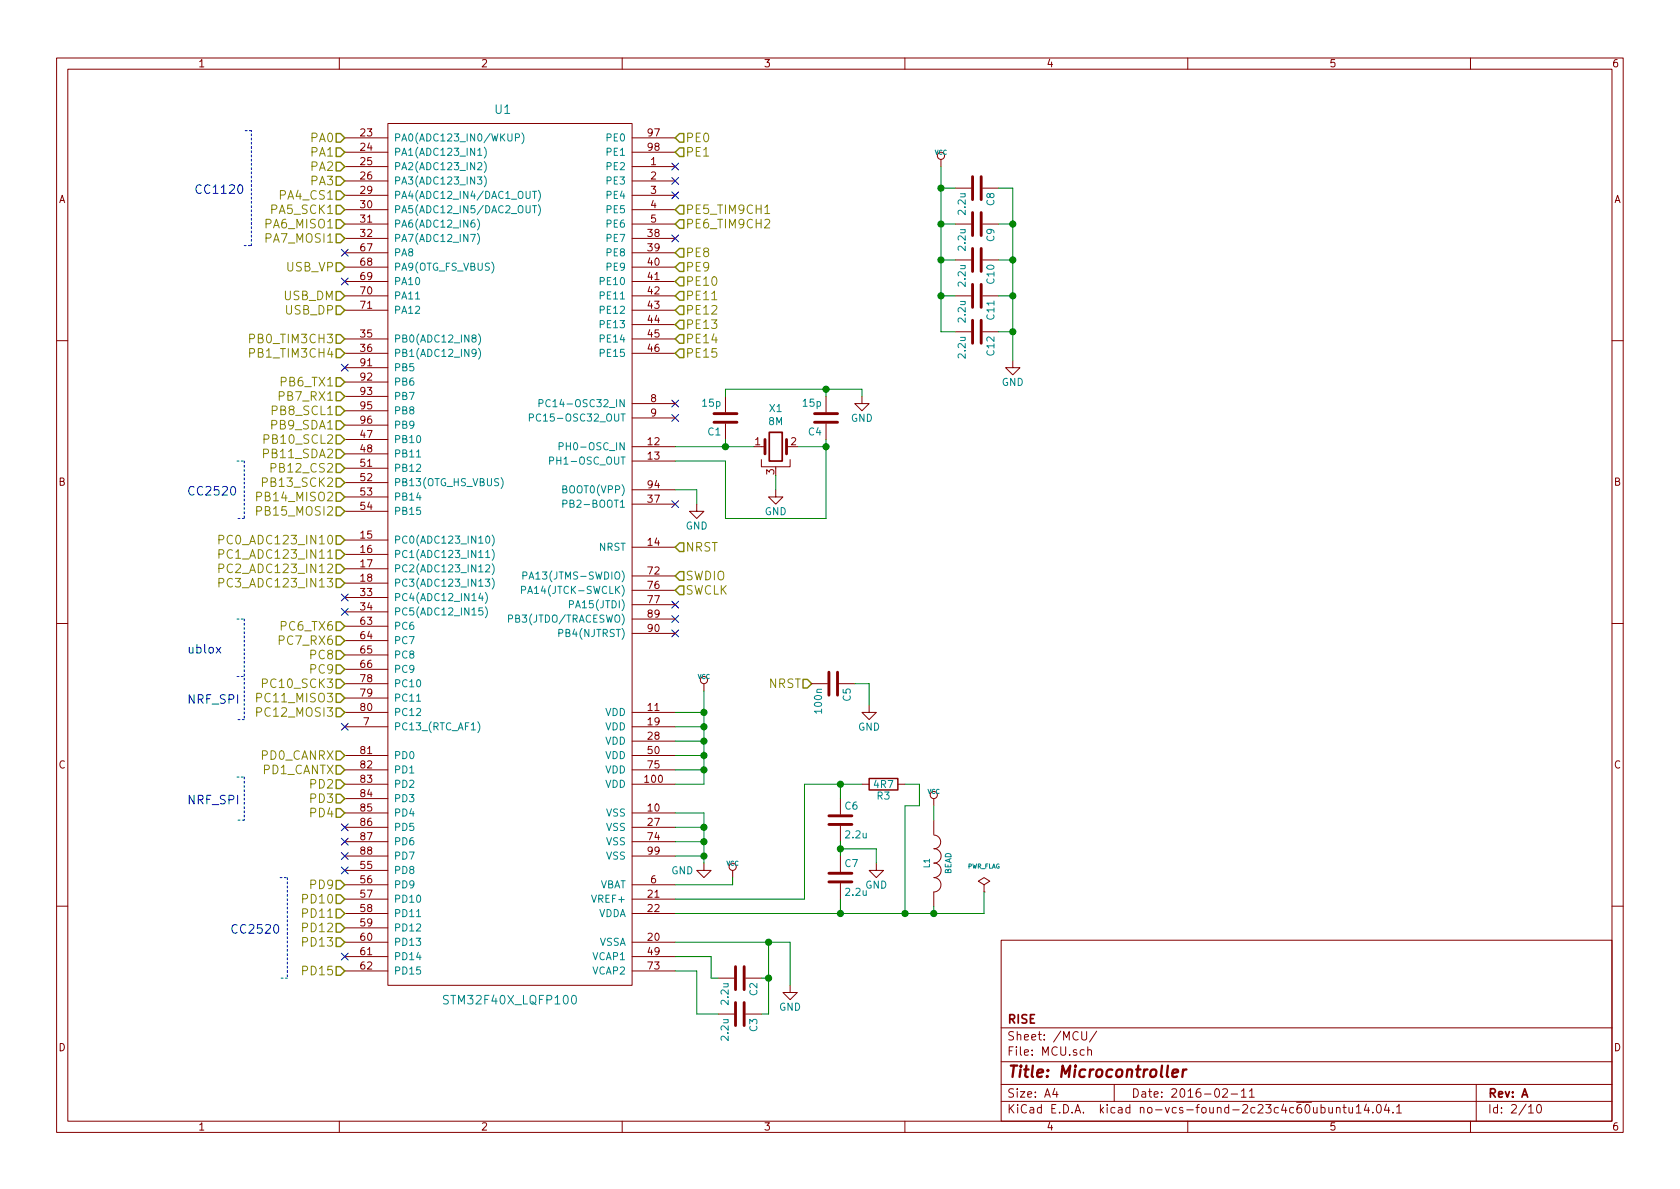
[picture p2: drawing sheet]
EESchema Schematic File Version 4
LIBS:RCCAR_IF_Board_GPS-cache
EELAYER 26 0
EELAYER END
$Descr A4 11693 8268
encoding utf-8
Sheet 2 10
Title "Microcontroller"
Date "2016-02-11"
Rev "A"
Comp "RISE"
Comment1 ""
Comment2 ""
Comment3 ""
Comment4 ""
$EndDescr
$Comp
L power:VCC #PWR039
U 1 1
P 5100 6100
F 0 "#PWR039" H 5100 6200 30  0001 C CNN
F 1 "VCC" H 5100 6200 30  0000 C CNN
F 2 "" H 5100 6100 60  0001 C CNN
F 3 "" H 5100 6100 60  0001 C CNN
	1    5100 6100
	1    0    0    -1  
$EndComp
$Comp
L crf_1:INDUCTOR L1
U 1 1
P 6500 6000
F 0 "L1" V 6450 6000 40  0000 C CNN
F 1 "BEAD" V 6600 6000 40  0000 C CNN
F 2 "Resistors_SMD:R_0603" H 6500 6000 60  0001 C CNN
F 3 "" H 6500 6000 60  0001 C CNN
	1    6500 6000
	1    0    0    -1  
$EndComp
$Comp
L power:VCC #PWR040
U 1 1
P 6500 5600
F 0 "#PWR040" H 6500 5700 30  0001 C CNN
F 1 "VCC" H 6500 5700 30  0000 C CNN
F 2 "" H 6500 5600 60  0001 C CNN
F 3 "" H 6500 5600 60  0001 C CNN
	1    6500 5600
	1    0    0    -1  
$EndComp
$Comp
L power:VCC #PWR041
U 1 1
P 4900 4800
F 0 "#PWR041" H 4900 4900 30  0001 C CNN
F 1 "VCC" H 4900 4900 30  0000 C CNN
F 2 "" H 4900 4800 60  0001 C CNN
F 3 "" H 4900 4800 60  0001 C CNN
	1    4900 4800
	1    0    0    -1  
$EndComp
$Comp
L power:VCC #PWR042
U 1 1
P 6550 1150
F 0 "#PWR042" H 6550 1250 30  0001 C CNN
F 1 "VCC" H 6550 1250 30  0000 C CNN
F 2 "" H 6550 1150 60  0001 C CNN
F 3 "" H 6550 1150 60  0001 C CNN
	1    6550 1150
	1    0    0    -1  
$EndComp
$Comp
L power:PWR_FLAG #FLG043
U 1 1
P 6850 6200
F 0 "#FLG043" H 6850 6295 30  0001 C CNN
F 1 "PWR_FLAG" H 6850 6380 30  0000 C CNN
F 2 "" H 6850 6200 60  0001 C CNN
F 3 "" H 6850 6200 60  0001 C CNN
	1    6850 6200
	1    0    0    -1  
$EndComp
NoConn ~ 4700 4400
NoConn ~ 4700 4300
NoConn ~ 4700 4200
NoConn ~ 4700 3500
NoConn ~ 4700 2900
NoConn ~ 4700 2800
$Comp
L crf_1:STM32F40X_LQFP100 U1
U 1 1
P 3550 3850
F 0 "U1" H 3500 6950 60  0000 C CNN
F 1 "STM32F40X_LQFP100" H 3550 750 60  0000 C CNN
F 2 "Housings_QFP:LQFP-100_14x14mm_Pitch0.5mm" H 3550 3850 60  0001 C CNN
F 3 "" H 3550 3850 60  0001 C CNN
	1    3550 3850
	1    0    0    -1  
$EndComp
NoConn ~ 2400 1750
NoConn ~ 2400 1950
NoConn ~ 4700 1650
NoConn ~ 4700 1350
NoConn ~ 4700 1250
NoConn ~ 4700 1150
Text HLabel 2400 1850 0    60   Input ~ 0
USB_VP
Text HLabel 2400 2050 0    60   Input ~ 0
USB_DM
Text HLabel 2400 2150 0    60   Input ~ 0
USB_DP
Text HLabel 4700 3800 2    60   Input ~ 0
NRST
Text HLabel 4700 4000 2    60   Input ~ 0
SWDIO
Text HLabel 4700 4100 2    60   Input ~ 0
SWCLK
Text HLabel 5650 4750 0    60   Input ~ 0
NRST
Text HLabel 2400 3750 0    60   Input ~ 0
PC0_ADC123_IN10
Text HLabel 2400 3850 0    60   Input ~ 0
PC1_ADC123_IN11
Text HLabel 2400 3950 0    60   Input ~ 0
PC2_ADC123_IN12
Text HLabel 2400 4050 0    60   Input ~ 0
PC3_ADC123_IN13
Text HLabel 2400 3350 0    60   Input ~ 0
PB13_SCK2
Text HLabel 2400 3450 0    60   Input ~ 0
PB14_MISO2
Text HLabel 2400 3550 0    60   Input ~ 0
PB15_MOSI2
$Comp
L RCCAR_IF_Board_GPS-rescue:R-RESCUE-RCCAR_IF_Board_GPS R3
U 1 1
P 6150 5450
F 0 "R3" V 6230 5450 50  0000 C CNN
F 1 "4R7" V 6150 5450 50  0000 C CNN
F 2 "Resistors_SMD:R_0603" V 6080 5450 30  0001 C CNN
F 3 "" H 6150 5450 30  0000 C CNN
	1    6150 5450
	0    1    1    0   
$EndComp
$Comp
L RCCAR_IF_Board_GPS-rescue:C-RESCUE-RCCAR_IF_Board_GPS C7
U 1 1
P 5850 6100
F 0 "C7" H 5875 6200 50  0000 L CNN
F 1 "2.2u" H 5875 6000 50  0000 L CNN
F 2 "Capacitors_SMD:C_0603" H 5888 5950 30  0001 C CNN
F 3 "" H 5850 6100 60  0000 C CNN
	1    5850 6100
	1    0    0    -1  
$EndComp
$Comp
L RCCAR_IF_Board_GPS-rescue:C-RESCUE-RCCAR_IF_Board_GPS C6
U 1 1
P 5850 5700
F 0 "C6" H 5875 5800 50  0000 L CNN
F 1 "2.2u" H 5875 5600 50  0000 L CNN
F 2 "Capacitors_SMD:C_0603" H 5888 5550 30  0001 C CNN
F 3 "" H 5850 5700 60  0000 C CNN
	1    5850 5700
	1    0    0    -1  
$EndComp
$Comp
L power:GND #PWR044
U 1 1
P 6100 6000
F 0 "#PWR044" H 6100 5750 50  0001 C CNN
F 1 "GND" H 6100 5850 50  0000 C CNN
F 2 "" H 6100 6000 60  0000 C CNN
F 3 "" H 6100 6000 60  0000 C CNN
	1    6100 6000
	1    0    0    -1  
$EndComp
$Comp
L RCCAR_IF_Board_GPS-rescue:C-RESCUE-RCCAR_IF_Board_GPS C5
U 1 1
P 5800 4750
F 0 "C5" H 5825 4850 50  0000 L CNN
F 1 "100n" H 5825 4650 50  0000 L CNN
F 2 "Capacitors_SMD:C_0603" H 5838 4600 30  0001 C CNN
F 3 "" H 5800 4750 60  0000 C CNN
	1    5800 4750
	0    1    1    0   
$EndComp
$Comp
L power:GND #PWR045
U 1 1
P 6050 4900
F 0 "#PWR045" H 6050 4650 50  0001 C CNN
F 1 "GND" H 6050 4750 50  0000 C CNN
F 2 "" H 6050 4900 60  0000 C CNN
F 3 "" H 6050 4900 60  0000 C CNN
	1    6050 4900
	1    0    0    -1  
$EndComp
$Comp
L power:GND #PWR046
U 1 1
P 4900 6000
F 0 "#PWR046" H 4900 5750 50  0001 C CNN
F 1 "GND" H 4750 5950 50  0000 C CNN
F 2 "" H 4900 6000 60  0000 C CNN
F 3 "" H 4900 6000 60  0000 C CNN
	1    4900 6000
	1    0    0    -1  
$EndComp
$Comp
L power:GND #PWR047
U 1 1
P 5500 6850
F 0 "#PWR047" H 5500 6600 50  0001 C CNN
F 1 "GND" H 5500 6700 50  0000 C CNN
F 2 "" H 5500 6850 60  0000 C CNN
F 3 "" H 5500 6850 60  0000 C CNN
	1    5500 6850
	1    0    0    -1  
$EndComp
$Comp
L RCCAR_IF_Board_GPS-rescue:C-RESCUE-RCCAR_IF_Board_GPS C2
U 1 1
P 5150 6800
F 0 "C2" H 5175 6900 50  0000 L CNN
F 1 "2.2u" H 5175 6700 50  0000 L CNN
F 2 "Capacitors_SMD:C_0603" H 5188 6650 30  0001 C CNN
F 3 "" H 5150 6800 60  0000 C CNN
	1    5150 6800
	0    1    1    0   
$EndComp
$Comp
L RCCAR_IF_Board_GPS-rescue:C-RESCUE-RCCAR_IF_Board_GPS C3
U 1 1
P 5150 7050
F 0 "C3" H 5175 7150 50  0000 L CNN
F 1 "2.2u" H 5175 6950 50  0000 L CNN
F 2 "Capacitors_SMD:C_0603" H 5188 6900 30  0001 C CNN
F 3 "" H 5150 7050 60  0000 C CNN
	1    5150 7050
	0    1    1    0   
$EndComp
$Comp
L RCCAR_IF_Board_GPS-rescue:C-RESCUE-RCCAR_IF_Board_GPS C12
U 1 1
P 6800 2300
F 0 "C12" H 6825 2400 50  0000 L CNN
F 1 "2.2u" H 6825 2200 50  0000 L CNN
F 2 "Capacitors_SMD:C_0603" H 6838 2150 30  0001 C CNN
F 3 "" H 6800 2300 60  0000 C CNN
	1    6800 2300
	0    1    1    0   
$EndComp
$Comp
L power:GND #PWR048
U 1 1
P 7050 2500
F 0 "#PWR048" H 7050 2250 50  0001 C CNN
F 1 "GND" H 7050 2350 50  0000 C CNN
F 2 "" H 7050 2500 60  0000 C CNN
F 3 "" H 7050 2500 60  0000 C CNN
	1    7050 2500
	1    0    0    -1  
$EndComp
$Comp
L RCCAR_IF_Board_GPS-rescue:C-RESCUE-RCCAR_IF_Board_GPS C11
U 1 1
P 6800 2050
F 0 "C11" H 6825 2150 50  0000 L CNN
F 1 "2.2u" H 6825 1950 50  0000 L CNN
F 2 "Capacitors_SMD:C_0603" H 6838 1900 30  0001 C CNN
F 3 "" H 6800 2050 60  0000 C CNN
	1    6800 2050
	0    1    1    0   
$EndComp
$Comp
L RCCAR_IF_Board_GPS-rescue:C-RESCUE-RCCAR_IF_Board_GPS C10
U 1 1
P 6800 1800
F 0 "C10" H 6825 1900 50  0000 L CNN
F 1 "2.2u" H 6825 1700 50  0000 L CNN
F 2 "Capacitors_SMD:C_0603" H 6838 1650 30  0001 C CNN
F 3 "" H 6800 1800 60  0000 C CNN
	1    6800 1800
	0    1    1    0   
$EndComp
$Comp
L RCCAR_IF_Board_GPS-rescue:C-RESCUE-RCCAR_IF_Board_GPS C9
U 1 1
P 6800 1550
F 0 "C9" H 6825 1650 50  0000 L CNN
F 1 "2.2u" H 6825 1450 50  0000 L CNN
F 2 "Capacitors_SMD:C_0603" H 6838 1400 30  0001 C CNN
F 3 "" H 6800 1550 60  0000 C CNN
	1    6800 1550
	0    1    1    0   
$EndComp
$Comp
L RCCAR_IF_Board_GPS-rescue:C-RESCUE-RCCAR_IF_Board_GPS C8
U 1 1
P 6800 1300
F 0 "C8" H 6825 1400 50  0000 L CNN
F 1 "2.2u" H 6825 1200 50  0000 L CNN
F 2 "Capacitors_SMD:C_0603" H 6838 1150 30  0001 C CNN
F 3 "" H 6800 1300 60  0000 C CNN
	1    6800 1300
	0    1    1    0   
$EndComp
$Comp
L RCCAR_IF_Board_GPS-rescue:C-RESCUE-RCCAR_IF_Board_GPS C1
U 1 1
P 5050 2900
F 0 "C1" H 5075 3000 50  0000 L CNN
F 1 "15p" H 5075 2800 50  0000 L CNN
F 2 "Capacitors_SMD:C_0603" H 5088 2750 30  0001 C CNN
F 3 "" H 5050 2900 60  0000 C CNN
	1    5050 2900
	-1   0    0    1   
$EndComp
$Comp
L RCCAR_IF_Board_GPS-rescue:C-RESCUE-RCCAR_IF_Board_GPS C4
U 1 1
P 5750 2900
F 0 "C4" H 5775 3000 50  0000 L CNN
F 1 "15p" H 5775 2800 50  0000 L CNN
F 2 "Capacitors_SMD:C_0603" H 5788 2750 30  0001 C CNN
F 3 "" H 5750 2900 60  0000 C CNN
	1    5750 2900
	-1   0    0    1   
$EndComp
$Comp
L power:GND #PWR049
U 1 1
P 6000 2750
F 0 "#PWR049" H 6000 2500 50  0001 C CNN
F 1 "GND" H 6000 2600 50  0000 C CNN
F 2 "" H 6000 2750 60  0000 C CNN
F 3 "" H 6000 2750 60  0000 C CNN
	1    6000 2750
	1    0    0    -1  
$EndComp
$Comp
L power:GND #PWR050
U 1 1
P 4850 3500
F 0 "#PWR050" H 4850 3250 50  0001 C CNN
F 1 "GND" H 4850 3350 50  0000 C CNN
F 2 "" H 4850 3500 60  0000 C CNN
F 3 "" H 4850 3500 60  0000 C CNN
	1    4850 3500
	1    0    0    -1  
$EndComp
Text HLabel 2400 3250 0    60   Input ~ 0
PB12_CS2
Text HLabel 2400 5250 0    60   Input ~ 0
PD0_CANRX
Text HLabel 2400 5350 0    60   Input ~ 0
PD1_CANTX
Text HLabel 2400 950  0    60   Input ~ 0
PA0
Text HLabel 2400 1050 0    60   Input ~ 0
PA1
Text HLabel 2400 1150 0    60   Input ~ 0
PA2
Text HLabel 2400 1250 0    60   Input ~ 0
PA3
Text HLabel 2400 1350 0    60   Input ~ 0
PA4_CS1
Text HLabel 2400 1450 0    60   Input ~ 0
PA5_SCK1
Text HLabel 2400 1550 0    60   Input ~ 0
PA6_MISO1
Text HLabel 2400 1650 0    60   Input ~ 0
PA7_MOSI1
Text HLabel 4700 1750 2    60   Input ~ 0
PE8
Text HLabel 4700 1850 2    60   Input ~ 0
PE9
Text HLabel 4700 1950 2    60   Input ~ 0
PE10
Text HLabel 4700 2050 2    60   Input ~ 0
PE11
Text HLabel 4700 2150 2    60   Input ~ 0
PE12
Text HLabel 4700 2250 2    60   Input ~ 0
PE13
Text HLabel 4700 2350 2    60   Input ~ 0
PE14
Text HLabel 4700 2450 2    60   Input ~ 0
PE15
Text HLabel 2400 4750 0    60   Input ~ 0
PC10_SCK3
Text HLabel 2400 4850 0    60   Input ~ 0
PC11_MISO3
Text HLabel 2400 4950 0    60   Input ~ 0
PC12_MOSI3
Text HLabel 2400 5450 0    60   Input ~ 0
PD2
Text HLabel 2400 5550 0    60   Input ~ 0
PD3
Text HLabel 2400 5650 0    60   Input ~ 0
PD4
Text HLabel 2400 2650 0    60   Input ~ 0
PB6_TX1
Text HLabel 2400 2750 0    60   Input ~ 0
PB7_RX1
Text HLabel 2400 2850 0    60   Input ~ 0
PB8_SCL1
Text HLabel 2400 2950 0    60   Input ~ 0
PB9_SDA1
Text Notes 1350 1350 0    60   ~ 0
CC1120
Text Notes 1300 3450 0    60   ~ 0
CC2520
Text Notes 1300 4900 0    60   ~ 0
NRF_SPI
Text HLabel 2400 6150 0    60   Input ~ 0
PD9
Text HLabel 2400 6250 0    60   Input ~ 0
PD10
Text HLabel 2400 6350 0    60   Input ~ 0
PD11
Text HLabel 2400 6450 0    60   Input ~ 0
PD12
Text HLabel 2400 6550 0    60   Input ~ 0
PD13
Text HLabel 2400 6750 0    60   Input ~ 0
PD15
Text Notes 1600 6500 0    60   ~ 0
CC2520
Text HLabel 4700 1450 2    60   Input ~ 0
PE5_TIM9CH1
Text HLabel 4700 1550 2    60   Input ~ 0
PE6_TIM9CH2
Text HLabel 2400 2350 0    60   Input ~ 0
PB0_TIM3CH3
Text HLabel 2400 2450 0    60   Input ~ 0
PB1_TIM3CH4
NoConn ~ 2400 2550
NoConn ~ 2400 4150
NoConn ~ 2400 4250
NoConn ~ 2400 5050
NoConn ~ 2400 5750
NoConn ~ 2400 5850
NoConn ~ 2400 5950
NoConn ~ 2400 6050
Text Notes 1300 5600 0    60   ~ 0
NRF_SPI
Text HLabel 4700 950  2    60   Input ~ 0
PE0
Text HLabel 4700 1050 2    60   Input ~ 0
PE1
$Comp
L power:GND #PWR051
U 1 1
P 5400 3400
F 0 "#PWR051" H 5400 3150 50  0001 C CNN
F 1 "GND" H 5400 3250 50  0000 C CNN
F 2 "" H 5400 3400 60  0000 C CNN
F 3 "" H 5400 3400 60  0000 C CNN
	1    5400 3400
	1    0    0    -1  
$EndComp
Wire Wire Line
	5350 7050 5300 7050
Wire Wire Line
	5350 6800 5300 6800
Wire Wire Line
	5350 6550 5350 7050
Wire Wire Line
	4700 6550 5500 6550
Connection ~ 5350 6800
Wire Wire Line
	4700 6650 4950 6650
Wire Wire Line
	4950 6650 4950 6800
Wire Wire Line
	4950 6800 5000 6800
Wire Wire Line
	4700 6750 4850 6750
Wire Wire Line
	4850 6750 4850 7050
Wire Wire Line
	4850 7050 5000 7050
Wire Wire Line
	5500 6550 5500 6850
Connection ~ 5350 6550
Wire Wire Line
	4700 6150 5100 6150
Wire Wire Line
	5100 6150 5100 6100
Wire Wire Line
	5850 5850 5850 5950
Wire Wire Line
	5850 5900 6100 5900
Connection ~ 5850 5900
Wire Wire Line
	6100 5900 6100 6000
Wire Wire Line
	4700 6350 6850 6350
Wire Wire Line
	5850 6250 5850 6350
Connection ~ 5850 6350
Wire Wire Line
	4700 6250 5600 6250
Wire Wire Line
	5600 6250 5600 5450
Wire Wire Line
	5600 5450 6000 5450
Wire Wire Line
	5850 5450 5850 5550
Connection ~ 5850 5450
Wire Wire Line
	6300 5600 6300 6350
Wire Wire Line
	6300 5600 6400 5600
Wire Wire Line
	6400 5600 6400 5450
Wire Wire Line
	6400 5450 6300 5450
Wire Wire Line
	6500 6350 6500 6300
Connection ~ 6300 6350
Wire Wire Line
	6500 5600 6500 5700
Wire Wire Line
	4700 5650 4900 5650
Wire Wire Line
	4900 5650 4900 6000
Wire Wire Line
	4700 5750 4900 5750
Connection ~ 4900 5750
Wire Wire Line
	4700 5850 4900 5850
Connection ~ 4900 5850
Wire Wire Line
	4700 5950 4900 5950
Connection ~ 4900 5950
Wire Wire Line
	4900 4800 4900 5450
Wire Wire Line
	4900 5450 4700 5450
Wire Wire Line
	4700 5350 4900 5350
Connection ~ 4900 5350
Wire Wire Line
	4700 5250 4900 5250
Connection ~ 4900 5250
Wire Wire Line
	4700 5150 4900 5150
Connection ~ 4900 5150
Wire Wire Line
	4700 5050 4900 5050
Connection ~ 4900 5050
Wire Wire Line
	4700 4950 4900 4950
Connection ~ 4900 4950
Wire Wire Line
	4700 3100 5250 3100
Wire Wire Line
	4700 3200 5050 3200
Wire Wire Line
	5050 3200 5050 3600
Wire Wire Line
	5050 3600 5750 3600
Wire Wire Line
	5750 3600 5750 3050
Connection ~ 5750 3100
Wire Wire Line
	5050 3050 5050 3100
Connection ~ 5050 3100
Wire Wire Line
	5050 2750 5050 2700
Wire Wire Line
	5050 2700 6000 2700
Wire Wire Line
	5750 2700 5750 2750
Wire Wire Line
	6000 2700 6000 2750
Connection ~ 5750 2700
Wire Wire Line
	4700 3400 4850 3400
Wire Wire Line
	4850 3400 4850 3500
Wire Wire Line
	7050 1300 7050 2500
Wire Wire Line
	7050 1300 6950 1300
Wire Wire Line
	6550 1150 6550 2300
Wire Wire Line
	6550 1300 6650 1300
Wire Wire Line
	6650 1550 6550 1550
Connection ~ 6550 1550
Wire Wire Line
	6650 1800 6550 1800
Connection ~ 6550 1800
Wire Wire Line
	6550 2050 6650 2050
Connection ~ 6550 2050
Wire Wire Line
	6550 2300 6650 2300
Wire Wire Line
	6950 2300 7050 2300
Connection ~ 7050 2300
Wire Wire Line
	6950 2050 7050 2050
Connection ~ 7050 2050
Wire Wire Line
	6950 1800 7050 1800
Connection ~ 7050 1800
Wire Wire Line
	6950 1550 7050 1550
Connection ~ 7050 1550
Wire Wire Line
	6850 6350 6850 6200
Connection ~ 6500 6350
Connection ~ 6550 1300
Wire Wire Line
	5950 4750 6050 4750
Wire Wire Line
	6050 4750 6050 4900
Wire Notes Line
	1700 1700 1750 1700
Wire Notes Line
	1750 1700 1750 900 
Wire Notes Line
	1750 900  1700 900 
Wire Notes Line
	1650 3200 1700 3200
Wire Notes Line
	1700 3200 1700 3600
Wire Notes Line
	1700 3600 1650 3600
Wire Notes Line
	1650 4700 1700 4700
Wire Notes Line
	1700 4300 1700 5000
Wire Notes Line
	1700 5000 1650 5000
Wire Notes Line
	1650 5400 1700 5400
Wire Notes Line
	1700 5400 1700 5700
Wire Notes Line
	1700 5700 1650 5700
Wire Notes Line
	1950 6100 2000 6100
Wire Notes Line
	2000 6100 2000 6800
Wire Notes Line
	2000 6800 1950 6800
Wire Wire Line
	5550 3100 5750 3100
Text HLabel 2400 3050 0    60   Input ~ 0
PB10_SCL2
Text HLabel 2400 3150 0    60   Input ~ 0
PB11_SDA2
$Comp
L RCCAR_IF_Board_GPS-rescue:Crystal_GND3-RESCUE-RCCAR_IF_Board_GPS X1
U 1 1
P 5400 3100
F 0 "X1" H 5400 3368 50  0000 C CNN
F 1 "8M" H 5400 3277 50  0000 C CNN
F 2 "Crystals:Crystal_SMD_5032_4Pads" H 5400 3100 50  0001 C CNN
F 3 "" H 5400 3100 50  0000 C CNN
	1    5400 3100
	1    0    0    -1  
$EndComp
Wire Wire Line
	5400 3300 5400 3400
NoConn ~ 2400 6650
Text Notes 1300 4550 0    60   ~ 0
ublox
Wire Notes Line
	1650 4300 1700 4300
Text HLabel 2400 4350 0    60   Input ~ 0
PC6_TX6
Text HLabel 2400 4450 0    60   Input ~ 0
PC7_RX6
Text HLabel 2400 4550 0    60   Input ~ 0
PC8
Text HLabel 2400 4650 0    60   Input ~ 0
PC9
$EndSCHEMATC
